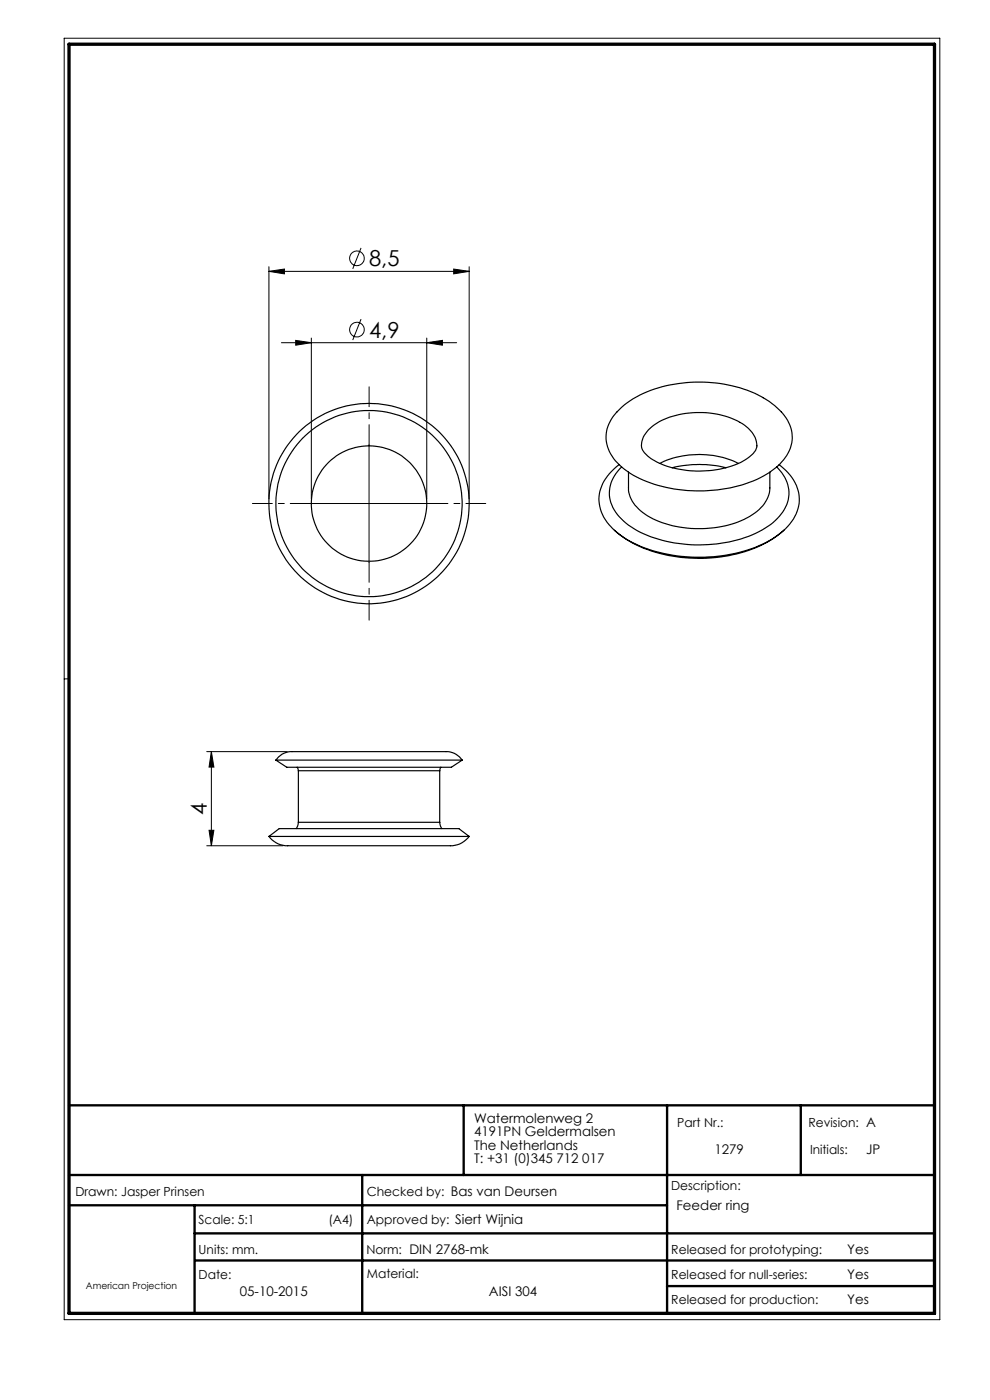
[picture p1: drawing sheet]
<svg xmlns="http://www.w3.org/2000/svg" width="210mm" height="297mm" viewBox="0 0 210 297" stroke-linecap="round" stroke-linejoin="round" font-family="sans-serif">
<g fill="none" stroke="#000" stroke-width=".21">
<path d="M13.6 8.1h185.8v271.9h-185.8zM57 57.6l3.3-.5v1zM57 56.6v49.2M57 57.6h42.5M76.6 52.6l-1.8 4.4M96.2 57.1l3.3 .5-3.3 .5zM99.5 56.6v49.2M59.7 72.7h37.2M62.7 72.2l3.3 .5-3.3 .5zM66 71.7v34.1M76.6 67.7l-1.8 4.4M90.5 72.7l3.3-.5v1z"/>
<path d="M90.5 71.7v34.1M78.3 94.3v25M65.8 106.8h25M14.6 144h-1M43.9 159.5h17M44.8 159.5l.6 3.2h-1.1zM44.8 159.5v19.9M43.9 179.4h16.1M44.3 176.1h1.1l-.6 3.3z"/>
<circle cx="75.7" cy="54.8" r="1.55"/>
<circle cx="75.7" cy="69.9" r="1.56"/>
</g>
<path d="M14.6 234.5h183.6M98.4 234.5v14.8M141.5 234.5v44.1M169.9 234.5v14.8M14.6 249.3h183.6M14.6 255.7h126.9M41.3 255.7v22.9M76.8 249.3v29.3M41.3 261.7h156.9M41.4 267.4h156.8M141.5 272.8h56.7" fill="none" stroke="#000" stroke-width=".5"/>
<path d="M14.6 9.4h183.6v269.2h-183.6z" fill="none" stroke="#000" stroke-width=".7"/>
<path d="M78.3 94.3v-12.2M65.8 106.8h-12.3M78.3 119.3v12.3M90.8 106.8h12.2" fill="none" stroke="#000" stroke-width=".21" stroke-dasharray="15.2 1.3 1.3 1.3" stroke-dashoffset="11"/>
<g fill="#000">
<path d="M62.7 72.2l3.3 .5-3.3 .5zM90.5 72.7l3.3-.5v1zM57 57.6l3.3-.5v1zM96.2 57.1l3.3 .5-3.3 .5z"/>
<path d="M44.8 159.5l.6 3.2h-1.1zM44.3 176.1h1.1l-.6 3.3z"/>
</g>
<g fill="none" stroke="#000" stroke-width=".25">
<path d="M130.8 87.5a21.8 21.8 0 0 1 13.9-6.2 28.3 28.3 0 0 1 18.5 3.9 10 10 0 0 1 4.8 7.2 8.6 8.6 0 0 1-4.2 7.4 27.6 27.6 0 0 1-17.1 4.3 25.2 25.2 0 0 1-14.7-4.9 7.7 7.7 0 0 1-2.8-9.2l.8-1.6zM131.3 98.6a9.1 9.1 0 0 0-4.2 8.4 10.6 10.6 0 0 0 5.2 7 31.5 31.5 0 0 0 20 4 24.5 24.5 0 0 0 14.4-5.9 8 8 0 0 0 1.7-10.2l-1.1-1.5-2-1.8M131.9 99.1a7.2 7.2 0 0 0-.1 11 21.7 21.7 0 0 0 13 5.3 27.5 27.5 0 0 0 18.6-4.1 8.5 8.5 0 0 0 3.9-7.4 8 8 0 0 0-2.6-4.8M137.5 91.2a15.1 15.1 0 0 1 10.9-3.7 15.8 15.8 0 0 1 10.4 3.4 4.2 4.2 0 0 1 1.5 4.6 11 11 0 0 1-7.1 3.9 21.5 21.5 0 0 1-14.8-1.9l-.7-.5a3.1 3.1 0 0 1-1-4.6zM140 98.3a19.1 19.1 0 0 1 16.6 0M142.6 99.2a23.4 23.4 0 0 1 11.4 0M130.3 112.5l.3 .2M133.3 100.2v3.3a6.8 6.8 0 0 0 3.6 5.6 23.1 23.1 0 0 0 22.2 .4 7.4 7.4 0 0 0 4.2-6v-3.3M166.2 112.6a27.1 27.1 0 0 1-18.1 5.9 27 27 0 0 1-17.4-5.7M166.3 112.5h.1M57 177.4a5.8 5.8 0 0 0 5.4 2h30a15.8 15.8 0 0 0 5.1-.4l.9-.5 1.1-1.1M57 177.4h42.5"/>
<path d="M57 177.4l2.2-1.6h38.1l2.2 1.6M58.5 161.3a4.9 4.9 0 0 1 4.8-1.8h28.3a14.3 14.3 0 0 1 4.7 .3l1.2 .8 .5 .7M58.5 161.3h39.5M58.5 161.3l2.3 1.5h34.9l2.3-1.5M63 162.8l.3 .7M63.3 174.4l-.5 1.4M63.3 174.4h30M63.3 163.5h30M63.3 163.5v10.9M93.3 174.4l.4 1.4M93.3 163.5v10.9M93.5 162.8l-.2 .7"/>
<circle cx="78.3" cy="106.8" r="19.7"/>
<circle cx="78.3" cy="106.8" r="12.3"/>
<circle cx="78.3" cy="106.8" r="21.2"/>
</g>
<g font-size="4.7">
<text x="78.3" y="56.5">8,5</text>
<text x="78.3" y="71.6">4,9</text>
<text x="43.9" y="172.9" transform="rotate(-90 43.9 172.9)">4</text>
</g>
<g font-size="2.8">
<text x="100.5" y="238.2">Watermolenweg 2</text>
<text x="100.5" y="241.1">4191PN Geldermalsen</text>
<text x="100.5" y="243.9">The Netherlands</text>
<text x="151.5" y="244.7">1279</text>
<text x="183.8" y="244.8">JP</text>
<text x="100.5" y="246.7">T: +31 (0)345 712 017</text>
<text x="143.5" y="256.7">Feeder ring</text>
<text x="179.7" y="266">Yes</text>
<text x="50.9" y="275">05-10-2015</text>
<text x="103.7" y="275">AISI 304</text>
<text x="179.7" y="271.4">Yes</text>
<text x="179.7" y="276.6">Yes</text>
</g>
<g font-size="2.7">
<text x="143.7" y="239.1">Part Nr.:</text>
<text x="171.5" y="239.1">Revision: A</text>
<text x="171.8" y="244.8">Initials:</text>
<text x="16" y="253.7">Drawn: Jasper Prinsen</text>
<text x="77.8" y="253.7">Checked by: Bas van Deursen</text>
<text x="142.4" y="252.5">Description:</text>
<text x="42.1" y="259.7">Scale: 5:1</text>
<text x="69.7" y="259.7">(A4)</text>
<text x="77.8" y="259.7">Approved by: Siert Wijnia</text>
<text x="42.1" y="266">Units: mm.</text>
<text x="77.7" y="266">Norm: DIN 2768-mk</text>
<text x="142.4" y="266">Released for prototyping:</text>
<text x="42.1" y="271.3">Date:</text>
<text x="77.8" y="271">Material:</text>
<text x="142.4" y="271.3">Released for null-series:</text>
<text x="142.4" y="276.6">Released for production:</text>
</g>
<text font-size="2" x="18.2" y="273.4">American Projection</text>
</svg>
